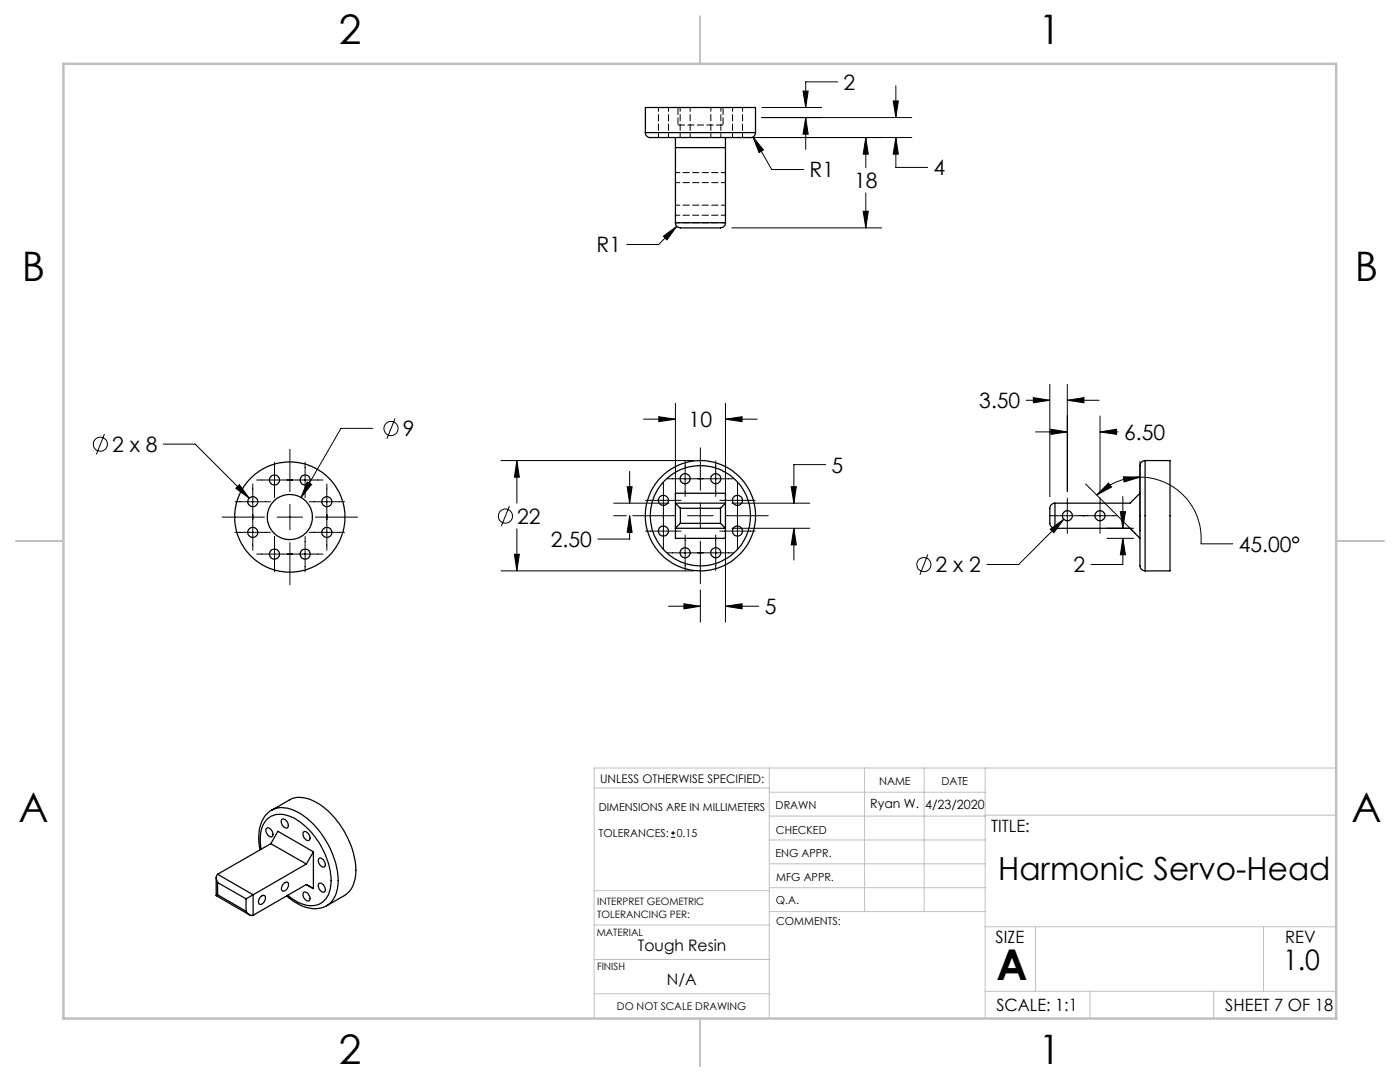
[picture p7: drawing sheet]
<svg xmlns="http://www.w3.org/2000/svg" width="279mm" height="216mm" viewBox="0 0 279 216" stroke-linecap="round" stroke-linejoin="round" font-family="sans-serif">
<g fill="none" stroke="#000" stroke-width=".2">
<path d="M160.3 18.2h1l-.5 3.2zM167.1 16.3h-6.3v5.1M178.8 17.1v6.4M146.1 27.4h35.9M150.3 27.3l2.1 2.6-.9 .5zM150.3 27.3l3.7 6.5h6.4M152 23.5h30M152 21.4h12M160.8 23.5l.5 3.3h-1zM160.8 23.5v6.3M172.8 27.4l.5 3.4h-1zM172.8 27.4v6"/>
<path d="M172.8 38.5v7M178.3 20.1h1l-.5 3.4zM178.8 27.4l.5 3.4h-1zM178.8 27.4v6h6.3M132.4 47.1l2.7-1.9-2 2.7zM135.1 45.2l-3.7 3.6h-6.3M146.1 45.5h29.9M172.3 42.2h1l-.5 3.3zM204.8 79.9h4.7M206.2 79.3l3.3 .6-3.3 .5zM209.5 76.7v22.4M213 79.9l3.3-.6v1.1z"/>
<path d="M213 76.7v21.4M213 79.9h6.4M20.8 86.6l-1.6 4.1M32.6 88.6h6.3l10.8 10.8M47.8 96.7l1.9 2.7-2.6-2zM50.4 96.6v13.2M51.2 95.8h13.3M54.8 92.3v7M57.9 89.6v8.5M60.9 92.3v7M61.3 96.2l.9 .5-2.1 2.6zM65.2 96.6v13.2"/>
<path d="M74.4 85.5h-6.3l-8 13.8M78.8 83.5l-1.6 4M100 91.9h38.5M103.2 91.9l.4 3.3h-.9zM103.2 91.9v8.5M125.2 97.1h1l-.5 3.3zM125.7 94.1v6.3M128.4 83.6h6.4M128.8 99.8h7.1M131.5 83.1l3.3 .5-3.3 .5zM132.4 96.3v13.2M133.2 95.5h13.2"/>
<path d="M134.8 80.5v18.6M136.7 92v7.1M139.8 89.4v8.4M142.8 92v7.1M143.7 99.8h7M144.8 83.6l3.3-.5v1zM144.8 80.5v18.6M144.8 83.6h6.3M147.2 96.3v13.2M157.9 97.1h1l-.5 3.3zM164.8 92.7h-6.4v7.7M206.7 86.2h6.3"/>
<path d="M209.7 85.7l3.3 .5-3.3 .5zM213 99.4v7M216.6 96.6l10 9.9M219.5 86.2l3.3-.5v1zM219.5 83v15.1M219.5 86.2h3.7M219.5 99.4v7M221.2 96.4l.6 .8-2.9 1.6zM224.1 99.1v6.3M224.2 95.1l3.3 .1-3.2 1zM227.5 95.2a12.4 12.4 0 0 0-8.6 3.6M227.5 95.2a12.2 12.2 0 0 1 12.2 13.3h6.3"/>
<path d="M227.5 92v14.2M44.3 103.2h8.5M46.9 100.1h7.1M46.9 106.2h7.1M51.2 110.6h13.3M54.8 107v7.1M55.3 103.2h5.1M57.9 100.6v5.1M57.9 108.3v8.4M60.9 107v7.1M61.7 100.1h7.1M61.7 106.2h7.1"/>
<path d="M62.9 103.2h8.5M100 113.9h38.5M101.7 101l-1.7 4M102.7 110.6h.9l-.4 3.3zM103.2 105.5v8.4M122.5 102.9h2.5M122.5 100.4h11M125.7 102.9l.5 3.3h-1zM125.7 102.9v4.7h-6.4M126.3 102.9h8.4M128.8 106h7.1M133.2 110.3h13.2"/>
<path d="M136.7 106.8v7M137.2 102.9h5.1M139.8 117.7v6.4M139.8 100.4v5M139.8 108v8.5M142.8 106.8v7M143.7 106h7M144.8 106.7v17.4M144.9 102.9h8.4M146.1 100.4h15.5M146.1 105.4h15.5M158.4 105.4l.5 3.3h-1z"/>
<path d="M158.4 105.4v6.4M185.2 110.6l-1.6 4.1M209.5 102.9h13.6M209.6 105.6l2.7-2-2 2.7zM212.3 103.6l-9 9h-6.3M220.9 105.4h5.3M220.9 107.4h5.3M223.6 102.1h1l-.5 3.3zM224.1 107.4l.5 3.3h-1zM224.1 107.4v5.2h-6.4M133.4 121h6.4M136.5 120.5l3.3 .5-3.3 .5z"/>
<path d="M144.8 121l3.3-.5v1zM144.8 121h6.6M133.9 167.1h.9M133.9 166.2h.9M134.3 165.8v.9"/>
<circle cx="20" cy="88.6" r="1.41"/>
<circle cx="78" cy="85.5" r="1.42"/>
<circle cx="100.9" cy="103" r="1.4"/>
<circle cx="184.4" cy="112.6" r="1.4"/>
</g>
<g fill="none" stroke="#c0c0c0" stroke-width=".2">
<path d="M118.6 157.2h34.9M153.5 153.2v50M153.5 158.1h43.1M172.5 153.2v28.7M184.4 153.2v28.7M196.6 153.2v50M266.7 153.2h-148.1v50M118.6 177.7h35M153.5 167.6h43.1M153.5 162.8h43.1M153.5 172.4h43.1M153.5 177.1h43.1"/>
<path d="M196.6 162.7h70.1M118.6 198.3h34.9M118.6 191.5h34.9M118.6 184.6h35M153.6 181.9h43M196.6 197.8h70.1M196.6 184.9h70.1M206.7 184.9v12.9M217.5 197.8v5.4M242.2 197.8v5.4M252.2 184.9v12.9"/>
</g>
<path d="M139.7 3.2v9.5M3.1 107.9h9.6M266.7 107.9h9.5M139.7 203.2v9.6" fill="none" stroke="#c0c0c0" stroke-width=".25"/>
<path d="M12.7 12.7h254v190.5h-254z" fill="none" stroke="#c0c0c0" stroke-width=".5"/>
<path d="M102.7 110.6h.9l-.4 3.3zM103.2 91.9l.4 3.3h-.9zM131.5 83.1l3.3 .5-3.3 .5zM144.8 83.6l3.3-.5v1zM157.9 97.1h1l-.5 3.3zM158.4 105.4l.5 3.3h-1zM125.7 102.9l.5 3.3h-1zM125.2 97.1h1l-.5 3.3zM136.5 120.5l3.3 .5-3.3 .5zM144.8 121l3.3-.5v1zM213 79.9l3.3-.6v1.1zM206.2 79.3l3.3 .6-3.3 .5zM209.7 85.7l3.3 .5-3.3 .5zM219.5 86.2l3.3-.5v1zM209.6 105.6l.7 .7 2-2.7zM224.1 107.4l.5 3.3h-1zM223.6 102.1h1l-.5 3.3zM221.2 96.4l-2.3 2.4 2.9-1.6zM224.2 95.1l.1 1.1 3.2-1zM178.3 20.1h1l-.5 3.4zM178.8 27.4l.5 3.4h-1zM160.8 23.5l.5 3.3h-1zM160.3 18.2h1l-.5 3.2zM172.8 27.4l.5 3.4h-1zM172.3 42.2h1l-.5 3.3zM132.4 47.1l.7 .8 2-2.7zM150.3 27.3l1.2 3.1 .9-.5zM47.8 96.7l-.7 .7 2.6 2zM61.3 96.2l-1.2 3.1 2.1-2.6z" fill="#000"/>
<g fill="none" stroke="#000" stroke-width=".25">
<path d="M128.8 26.5a1.29 1.29 0 0 0 1.7 .9h17.4a5.2 5.2 0 0 0 2.5-.2l.4-.7M128.8 26.5v-5.1h22v5.1M128.8 26.5h22M134.8 27.4v17M134.8 29.5h10M144.8 27.4v17M134.8 44.4a1.02 1.02 0 0 0 1 1.1l8.1-.1a.97 .97 0 0 0 .9-1M134.8 44.4h10M134.8 98.4h10v9h-10zM227.5 98.4l-2 2h-15M228.5 91.9a1.47 1.47 0 0 0-1 1.9v17.1a4.9 4.9 0 0 0 .3 2.7l.7 .3M228.5 91.9h5v22h-5"/>
<path d="M228.5 91.9v22M135.8 101.4l-1-1h10l-1 1M135.8 104.4l-1 1h10l-1-1M135.8 104.4h8M135.8 101.4v3M135.8 101.4h8M143.8 101.4v3M210.5 100.4a1.02 1.02 0 0 0-1 1v3a1.02 1.02 0 0 0 1 1M210.5 105.4h15l2 2M210.5 100.4v5M43.1 178.7l6.7 3.9M43.1 175.1v3.6"/>
<path d="M43.4 174.4a1.26 1.26 0 0 0 0 1.7M43.4 178.5l-.3 .2M43.4 176.1l5.7 3.3M43.4 174.4l7.1 4.1M43.4 178.5l5.7 3.3M43.4 176.1v2.4M49.1 179.4v2.4M50.5 178.5l-1.4 .9M50.5 178.5v4.1M51.9 179a.56 .56 0 0 1 .8-.3 .56 .56 0 0 1 .2 .8l-.2 .5a.63 .63 0 0 1-1.1 .3v-.6zM52.1 169.4a6.7 6.7 0 0 1 1.3-6 4.4 4.4 0 0 1 4.9-.3 15.3 15.3 0 0 1 7.7 13.4 4.2 4.2 0 0 1-3.1 4.2 7 7 0 0 1-5.5-2.1M53.2 165.3a1.12 1.12 0 0 1 1.2 1.4 .63 .63 0 0 1-.6 .2 .63 .63 0 0 1-.5-.5 .94 .94 0 0 1-.1-1.1z"/>
<path d="M54 168.3l-10.6 6.1M54 168.3l7.1 4.1M54 168.3l1.5-2.4 7 4.1M54.2 161.7a5.8 5.8 0 0 0-2.6 5.5l.3 2.4M54.2 161.7l3.5-2.1a5.6 5.6 0 0 1 5.8 .7 17.3 17.3 0 0 1 7.5 13.8 5.5 5.5 0 0 1-2.2 4.6l-3.6 2M54.2 161.7a5.8 5.8 0 0 1 6.2 .9 17 17 0 0 1 7.1 14 5.2 5.2 0 0 1-2.3 4.1M56.3 163.5a1.13 1.13 0 0 1 1 .5 1.13 1.13 0 0 1 0 1.2 1.21 1.21 0 0 1-1-1.7zM56.8 176.2a.51 .51 0 0 1 .7-.1 .51 .51 0 0 1 0 .7l-.2 .5a.6 .6 0 0 1-.5 .5 .6 .6 0 0 1-.6-.4l.1-.6zM57.2 178.8a7.9 7.9 0 0 0 6.8 2.4l1.2-.5M60.5 166.1a1.03 1.03 0 0 1 1.4 1.1 .51 .51 0 0 1-.4 .5 .51 .51 0 0 1-.6-.3l-.4-.6zM60.6 178a1.16 1.16 0 0 1 1.1 1.7 1.1 1.1 0 0 1-1.2-1.2zM61.1 172.4l-10.6 6.1"/>
<path d="M62.5 170l-1.4 2.4M62.5 170v7.3l-1.4-.8-10.6 6.1M63.6 176.4a.98 .98 0 0 1 1.3 1 .52 .52 0 0 1-.3 .7 .52 .52 0 0 1-.7-.4l-.3-.5-.1-.5zM63.7 171.3a1.08 1.08 0 0 1 1.2 1.5 .63 .63 0 0 1-.7 .2 .63 .63 0 0 1-.5-.6v-.1a.76 .76 0 0 1 0-1zM49.1 181.8a1.38 1.38 0 0 0 1.4 .8"/>
<circle cx="54.8" cy="95.8" r="1.01"/>
<circle cx="60.9" cy="95.8" r="1.01"/>
<circle cx="132.4" cy="99.8" r="1.01"/>
<circle cx="136.7" cy="95.5" r="1"/>
<circle cx="142.8" cy="95.5" r=".98"/>
<circle cx="147.2" cy="99.8" r="1.01"/>
<circle cx="50.5" cy="100.1" r=".99"/>
<circle cx="50.5" cy="106.2" r="1"/>
<circle cx="54.8" cy="110.6" r="1.01"/>
<circle cx="57.8" cy="103.2" r="4.5"/>
<circle cx="57.8" cy="103.2" r="11"/>
<circle cx="60.9" cy="110.6" r="1.01"/>
<circle cx="65.2" cy="100.1" r=".99"/>
<circle cx="65.2" cy="106.2" r="1"/>
<circle cx="132.4" cy="106" r="1.01"/>
<circle cx="136.7" cy="110.3" r="1"/>
<circle cx="139.8" cy="102.9" r="11"/>
<circle cx="139.8" cy="102.9" r="10"/>
<circle cx="142.8" cy="110.3" r=".98"/>
<circle cx="147.2" cy="106" r="1.01"/>
<circle cx="213" cy="102.9" r="1"/>
<circle cx="219.5" cy="102.9" r=".99"/>
</g>
<path d="M135.3 24.9h9" fill="none" stroke="#000" stroke-width=".2" stroke-dasharray="1.3 .6" stroke-dashoffset="-.1"/>
<path d="M134.8 36.4h10M144.8 34.4h-10M134.8 42.9h10M144.8 44.4h-10M144.8 40.9h-10" fill="none" stroke="#000" stroke-width=".2" stroke-dasharray="1.3 .6" stroke-dashoffset=".4"/>
<path d="M131.4 21.4v6M133.4 27.4v-6M135.7 21.4v6M137.7 27.4v-6M141.9 21.4v6M143.9 27.4v-6M146.2 21.4v6M148.2 27.4v-6" fill="none" stroke="#000" stroke-width=".2" stroke-dasharray="1.3 .6" stroke-dashoffset=".5"/>
<path d="M135.3 21.4v3.5M144.3 24.9v-3.5" fill="none" stroke="#000" stroke-width=".2" stroke-dasharray="1.3 .6" stroke-dashoffset="-.2"/>
<path d="M150.8 26.4h-22" fill="none" stroke="#000" stroke-width=".2" stroke-dasharray="1.3 .6" stroke-dashoffset=".1"/>
<text font-size="8.5" x="198.9" y="195.5">A</text>
<g font-size="8.1">
<text x="67.6" y="8.9">2</text>
<text x="207.3" y="8.9">1</text>
<text x="4.4" y="56.2">B</text>
<text x="270.4" y="56.2">B</text>
<text x="3.7" y="164.1">A</text>
<text x="269.7" y="164.1">A</text>
<text x="67.6" y="212.4">2</text>
<text x="207.3" y="212.4">1</text>
</g>
<text font-size="6.3" x="199.2" y="175.6">Harmonic Servo-Head</text>
<text font-size="5.6" x="256.1" y="193.5">1.0</text>
<g font-size="4.2">
<text x="168.3" y="17.9">2</text>
<text x="161.6" y="35.4">R1</text>
<text x="186.3" y="35">4</text>
<text x="170.5" y="37.5">18</text>
<text x="119" y="50.4">R1</text>
<text x="195.4" y="81.4">3.50</text>
<text x="80.4" y="87">9</text>
<text x="137.4" y="85.2">10</text>
<text x="224.4" y="87.8">6.50</text>
<text x="22.4" y="90.2">2 x 8</text>
<text x="166" y="94.3">5</text>
<text x="103.2" y="104.5">22</text>
<text x="109.9" y="109.1">2.50</text>
<text x="247.2" y="110.1">45.00°</text>
<text x="186.7" y="114.2">2 x 2</text>
<text x="214.3" y="114.2">2</text>
<text x="152.6" y="122.6">5</text>
</g>
<g font-size="3.4">
<text x="197.8" y="166">TITLE:</text>
<text x="198.7" y="188.1">SIZE</text>
<text x="256.5" y="188.2">REV</text>
<text x="198.8" y="201.7">SCALE: 1:1</text>
<text x="244.5" y="201.7">SHEET 7 OF 18</text>
</g>
<g font-size="3.2">
<text x="127.3" y="189.8">Tough Resin</text>
<text x="133.1" y="196.6">N/A</text>
</g>
<g font-size="2.5">
<text x="173.7" y="161.3">Ryan W.</text>
<text x="184.6" y="161.4">4/23/2020</text>
</g>
<text font-size="2.4" x="119.8" y="156.2">UNLESS OTHERWISE SPECIFIED:</text>
<g font-size="2.2">
<text x="119.5" y="161.8">DIMENSIONS ARE IN MILLIMETERS</text>
<text x="154.8" y="161.4">DRAWN</text>
<text x="175.4" y="156.6">NAME</text>
<text x="187.9" y="156.7">DATE</text>
<text x="119.5" y="167.1">TOLERANCES:</text>
<text x="135.1" y="167.1">0.15</text>
<text x="154.9" y="166.3">CHECKED</text>
<text x="154.8" y="171">ENG APPR.</text>
<text x="154.9" y="175.7">MFG APPR.</text>
<text x="154.9" y="180.4">Q.A.</text>
<text x="154.9" y="184.6">COMMENTS:</text>
</g>
<text font-size="2.1" x="123.1" y="201.6">DO NOT SCALE DRAWING</text>
<g font-size="2">
<text x="119.2" y="180.6">INTERPRET GEOMETRIC</text>
<text x="119.2" y="183.1">TOLERANCING PER:</text>
<text x="119.1" y="186.7">MATERIAL</text>
<text x="119.1" y="193.5">FINISH</text>
</g>
</svg>
